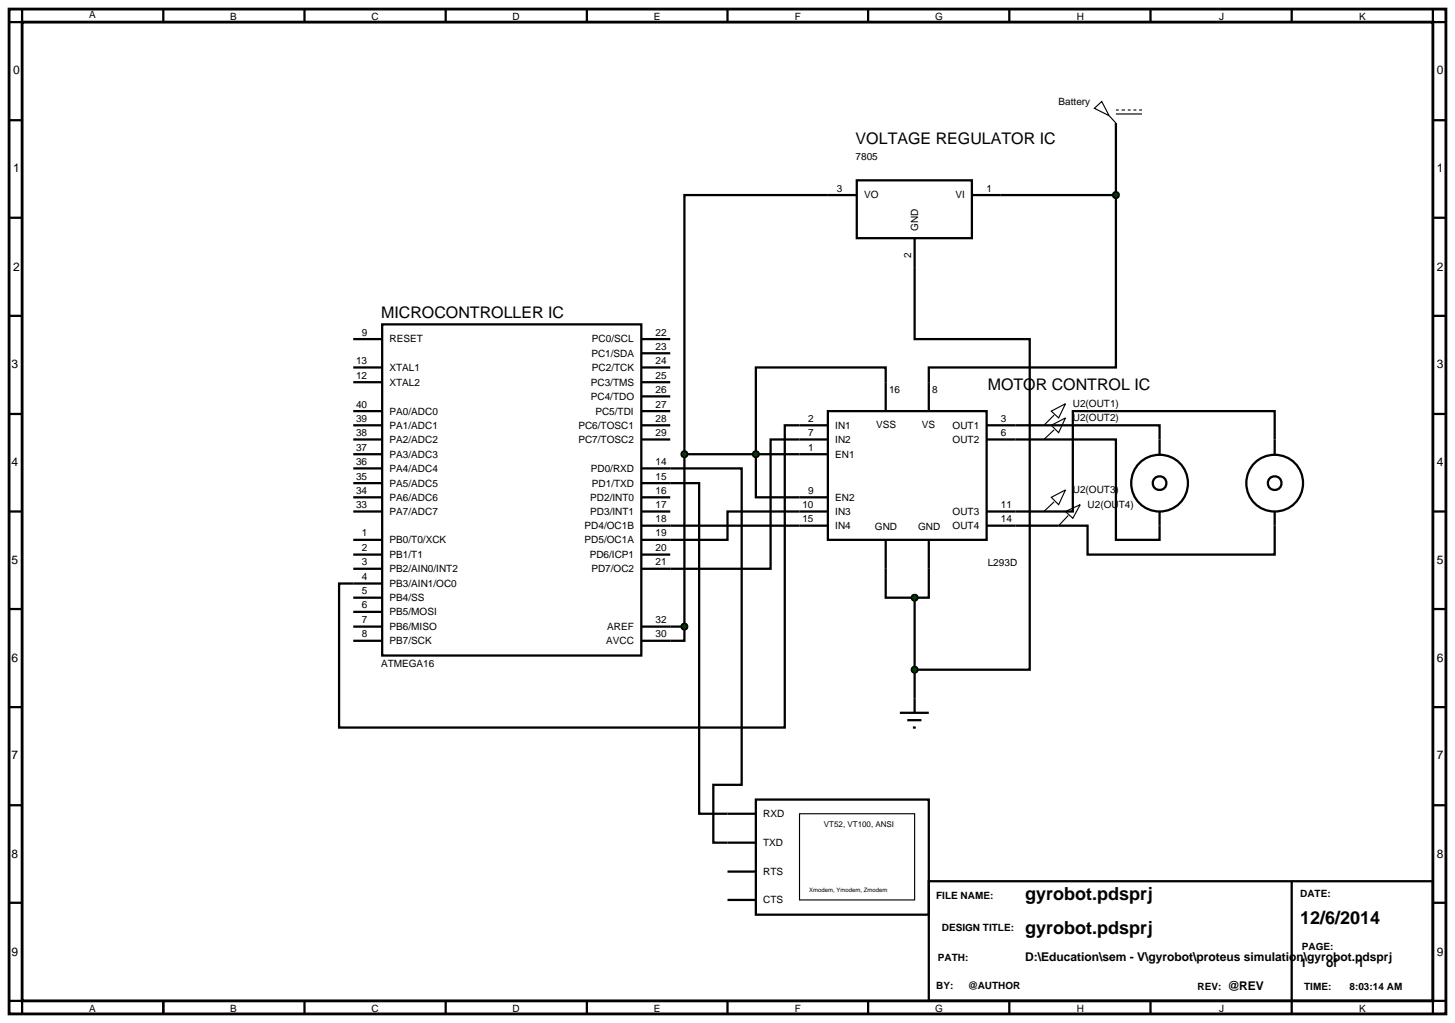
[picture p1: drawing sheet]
<svg xmlns="http://www.w3.org/2000/svg" width="257mm" height="180mm" viewBox="0 0 257 180" stroke-linecap="round" stroke-linejoin="round" font-family="sans-serif">
<path d="M1.6 1.6h253.4v177.2h-253.4zM3.9 3.9h248.8v172.6h-248.8z" fill="none" stroke="#000" stroke-width=".5"/>
<g fill="none" stroke="#000" stroke-width=".4">
<path d="M3.9 1.6v2.3h-2.3M28.8 1.6v2.3M53.7 1.6v2.3M78.6 1.6v2.3M103.5 1.6v2.3M128.3 1.6v2.3M153.1 1.6v2.3M178 1.6v2.3M202.9 1.6v2.3M227.8 1.6v2.3M252.7 1.6v2.3h2.3M1.6 21.2h2.3"/>
<path d="M1.6 38.4h2.3M146 34.4h-25.3v45.7M176.5 34.4h20.3M196.8 34.4v30.4h-33v7.7M196.8 21.7v12.7M252.7 21.2h2.3M252.7 38.4h2.3M1.6 55.7h2.3M62.3 59.8h5.1M67.4 57.2h45.7v58.4h-45.7zM113.1 59.8h5.1M161.3 47.1v12.7h20.3v58.3h-20.3"/>
<path d="M252.7 55.7h2.3M1.6 73h2.3M62.3 75h5.1M62.3 77.5h5.1M62.3 67.4h5.1M62.3 64.8h5.1M62.3 72.5h5.1M113.1 75h5.1M113.1 77.5h5.1M113.1 67.4h5.1M113.1 64.8h5.1M113.1 62.3h5.1"/>
<path d="M113.1 69.9h5.1M113.1 72.5h5.1M146 72.5h28v22.7h-28zM146 75h-7.6v53.3h-78.6v-25.4h7.6M146 77.5h-10.1v22.8h-22.8M156.2 72.5v-7.7h-22.9v22.9h12.7M174 75h30.5v5.1M174 77.5h22.8v17.7h7.7v-5M252.7 73h2.3M1.6 90.2h2.3M62.3 90.2h5.1M62.3 80.1h5.1"/>
<path d="M62.3 95.2h5.1M62.3 97.8h5.1M62.3 82.6h5.1M62.3 85.2h5.1M62.3 87.7h5.1M113.1 85.2h10.2v58.3h5M113.1 82.6h17.7v55.8h-5v10.2h2.5M113.1 90.2h5.1M113.1 92.7h32.9M113.1 97.8h5.1M113.1 87.7h5.1M120.7 80.1h25.3"/>
<path d="M120.7 80.1v30.4M146 90.2h-17.7v5h-15.2M156.2 95.2v10.2h5.1M163.8 95.2v10.2h-2.5M224.8 80.1v-7.6h-35.6v17.7h-15.2M224.8 90.2v7.6h-33v-5.1h-17.8M252.7 90.2h2.3M1.6 107.4h2.3M62.3 110.5h5.1M62.3 100.3h5.1M62.3 105.4h5.1M62.3 107.9h5.1"/>
<path d="M62.3 113h5.1M113.1 110.5h7.6M120.7 110.5v2.5h-7.6M161.3 105.4v20.3M252.7 107.4h2.3M1.6 124.7h2.3M158.7 125.7h5.1M160 127h2.5M161 128.3h.5M252.7 124.7h2.3M1.6 142h2.3M1.6 159.2h2.3"/>
<path d="M163.8 155.4h88.9v21.1h-88.9zM227.8 155.4v23.4M252.7 142h2.3M252.7 159.2h2.3M1.6 176.5h2.3v2.3M28.8 176.5v2.3M53.7 176.5v2.3M78.6 176.5v2.3M103.5 176.5v2.3M128.3 176.5v2.3M153.1 176.5v2.3M178 176.5v2.3"/>
<path d="M202.9 176.5v2.3M255 176.5h-2.3v2.3"/>
<circle cx="204.5" cy="85.2" r="5"/>
<circle cx="204.5" cy="85.2" r="1.21"/>
<circle cx="224.8" cy="85.2" r="5"/>
<circle cx="224.8" cy="85.2" r="1.21"/>
</g>
<g fill="#004000" stroke="#000" stroke-width=".4">
<path d="M161 105l.3-.1-.5 .5zM161.3 104.9l.3 .1 .2 .4zM161.3 105.9l.5-.5-.2 .4zM160.8 105.4l.5 .5-.3-.1z"/>
<path d="M133 79.7l.3-.1-.5 .5zM133.3 79.6l.3 .1 .2 .4zM133.3 80.6l.5-.5-.2 .4zM132.8 80.1l.5 .5-.4-.2z"/>
<path d="M120.3 110.2l.4-.2-.5 .5zM120.7 110l.3 .1 .2 .4zM121.2 110.5l-.1 .3-.4 .2zM120.2 110.5l.5 .5-.3-.1z"/>
</g>
<g fill="#004000">
<path d="M161.3 104.9l.5 .5-.5 .5-.5-.5z"/>
<path d="M133.3 79.6l.5 .5-.5 .5-.5-.5z"/>
<path d="M120.2 110.5l.5-.5 .5 .5-.5 .5z"/>
</g>
<path d="M193 19.1l1.3-1.2 1.3 2.5zM196.8 19.4h.5M197.8 19.4h.6M198.9 19.4h.5M199.9 19.4h.5M200.9 19.4h.5M195.6 20.4l1.2 1.3M196.8 20.1h4.6" fill="none" stroke="#000" stroke-width=".2"/>
<path d="M146 34.4h5.1M151.1 31.8h20.3v10.2h-20.3zM171.4 34.4h5.1M161.3 42v5.1" fill="none" stroke="#000" stroke-width=".4"/>
<g fill="#004000" stroke="#000" stroke-width=".4">
<path d="M196.5 34l.3-.1-.5 .5zM196.8 33.9l.4 .2 .1 .3zM196.8 34.9l.5-.5-.2 .4zM196.3 34.4l.5 .5-.4-.2z"/>
<path d="M120.3 79.8l.4-.2-.5 .5zM120.7 79.6l.4 .2 .1 .3zM121.2 80.1l-.1 .3-.4 .2zM120.2 80.1l.5 .5-.3-.1z"/>
<path d="M161 117.7l.3-.1-.5 .5zM161.3 117.6l.3 .1 .2 .4zM161.3 118.6l.5-.5-.2 .4zM160.8 118.1l.5 .5-.3-.1z"/>
</g>
<g fill="#004000">
<path d="M196.8 33.9l.5 .5-.5 .5-.5-.5z"/>
<path d="M120.2 80.1l.5-.5 .5 .5-.5 .5z"/>
<path d="M161.3 117.6l.5 .5-.5 .5-.5-.5z"/>
</g>
<path d="M185.4 72.5l2.5-1.3-1.2 2.5zM185.4 75l2.5-1.3-1.2 2.6zM185.9 73.2l-1.8 1.8M185.9 75.8l-1.8 1.7M185.4 87.7l2.5-1.3-1.2 2.6zM185.9 88.5l-1.8 1.7M187.9 90.2l2.6-1.2-1.3 2.4zM188.4 90.9l-1.7 1.8M141 143.5h20.3v15.2h-20.3z" fill="none" stroke="#000" stroke-width=".2"/>
<path d="M128.3 143.5h5M128.3 153.7h5M128.3 148.6h5M128.3 158.7h5M133.3 141h30.5v20.3h-30.5z" fill="none" stroke="#000" stroke-width=".4"/>
<g font-size="3.2">
<text x="180.8" y="158.8">gyrobot.pdsprj</text>
<text x="180.8" y="164.7">gyrobot.pdsprj</text>
<text x="229.3" y="162.9">12/6/2014</text>
</g>
<g font-size="2.8">
<text x="150.9" y="25.5">VOLTAGE REGULATOR IC</text>
<text x="67.2" y="56.1">MICROCONTROLLER IC</text>
<text x="174.2" y="68.8">MOTOR CONTROL IC</text>
</g>
<g font-size="2.1">
<text x="2.3" y="13.1">0</text>
<text x="253.4" y="13.1">0</text>
<text x="2.3" y="30.4">1</text>
<text x="253.4" y="30.4">1</text>
<text x="2.3" y="47.7">2</text>
<text x="253.4" y="47.7">2</text>
<text x="2" y="64.9">3</text>
<text x="253.4" y="64.9">3</text>
<text x="2" y="82.2">4</text>
<text x="253.4" y="82.2">4</text>
<text x="2" y="99.4">5</text>
<text x="253.4" y="99.4">5</text>
<text x="2" y="116.7">6</text>
<text x="253.4" y="116.7">6</text>
<text x="2" y="133.9">7</text>
<text x="253.4" y="133.9">7</text>
<text x="2" y="151.2">8</text>
<text x="253.4" y="151.2">8</text>
<text x="2" y="168.5">9</text>
<text x="180.8" y="169.5">D:\Education\sem - V\gyrobot\proteus simulation\gyrobot.pdsprj</text>
<text x="229.3" y="170.5">1</text>
<text x="233.9" y="170.5">of</text>
<text x="239.4" y="170.5">1</text>
<text x="253.4" y="168.5">9</text>
<text x="216.5" y="174.6">@REV</text>
</g>
<g font-size="1.8">
<text x="15.7" y="3.2">A</text>
<text x="40.6" y="3.5">B</text>
<text x="65.5" y="3.5">C</text>
<text x="90.4" y="3.5">D</text>
<text x="115.3" y="3.5">E</text>
<text x="140.2" y="3.5">F</text>
<text x="164.9" y="3.5">G</text>
<text x="189.9" y="3.5">H</text>
<text x="215" y="3.5">J</text>
<text x="239.7" y="3.5">K</text>
<text x="186.7" y="18.5">Battery</text>
<text x="150.9" y="28.3">7805</text>
<text x="147.6" y="33.8">3</text>
<text x="152.4" y="35">VO</text>
<text x="168.5" y="35">VI</text>
<text x="174" y="33.8">1</text>
<text x="161.9" y="40.7" transform="rotate(-90 161.9 40.7)">GND</text>
<text x="160.7" y="45.5" transform="rotate(-90 160.7 45.5)">2</text>
<text x="63.8" y="59.2">9</text>
<text x="115.6" y="59.2">22</text>
<text x="62.8" y="64.2">13</text>
<text x="68.7" y="60.4">RESET</text>
<text x="68.7" y="65.4">XTAL1</text>
<text x="104.3" y="62.9">PC1/SDA</text>
<text x="104.4" y="60.4">PC0/SCL</text>
<text x="104.4" y="65.4">PC2/TCK</text>
<text x="115.6" y="61.7">23</text>
<text x="115.6" y="64.2">24</text>
<text x="62.8" y="66.8">12</text>
<text x="62.8" y="71.9">40</text>
<text x="68.7" y="68">XTAL2</text>
<text x="104.2" y="68">PC3/TMS</text>
<text x="104.2" y="70.5">PC4/TDO</text>
<text x="115.6" y="66.8">25</text>
<text x="115.6" y="69.3">26</text>
<text x="115.6" y="71.9">27</text>
<text x="156.8" y="69.3">16</text>
<text x="164.4" y="69.3">8</text>
<text x="189.2" y="71.8">U2(OUT1)</text>
<text x="62.8" y="76.9">38</text>
<text x="62.8" y="74.4">39</text>
<text x="68.7" y="75.6">PA1/ADC1</text>
<text x="68.7" y="73.1">PA0/ADC0</text>
<text x="102" y="75.6">PC6/TOSC1</text>
<text x="105" y="73.1">PC5/TDI</text>
<text x="115.6" y="74.4">28</text>
<text x="115.6" y="76.9">29</text>
<text x="142.5" y="74.4">2</text>
<text x="142.5" y="76.9">7</text>
<text x="147.3" y="75.6">IN1</text>
<text x="154.5" y="75.5">VSS</text>
<text x="162.6" y="75.5">VS</text>
<text x="168" y="75.6">OUT1</text>
<text x="176.5" y="74.4">3</text>
<text x="176.5" y="76.9">6</text>
<text x="189.2" y="74.3">U2(OUT2)</text>
<text x="62.8" y="82">36</text>
<text x="62.8" y="79.5">37</text>
<text x="68.7" y="83.2">PA4/ADC4</text>
<text x="68.7" y="80.7">PA3/ADC3</text>
<text x="68.7" y="78.1">PA2/ADC2</text>
<text x="102" y="78.1">PC7/TOSC2</text>
<text x="104.2" y="83.2">PD0/RXD</text>
<text x="115.6" y="82">14</text>
<text x="142.5" y="79.5">1</text>
<text x="147.3" y="78.1">IN2</text>
<text x="147.3" y="80.7">EN1</text>
<text x="168" y="78.1">OUT2</text>
<text x="62.8" y="89.6">33</text>
<text x="62.8" y="87.1">34</text>
<text x="62.8" y="84.6">35</text>
<text x="68.7" y="88.3">PA6/ADC6</text>
<text x="68.7" y="85.8">PA5/ADC5</text>
<text x="104.1" y="88.3">PD2/INT0</text>
<text x="104.4" y="85.8">PD1/TXD</text>
<text x="115.6" y="84.6">15</text>
<text x="115.6" y="87.1">16</text>
<text x="115.6" y="89.6">17</text>
<text x="141.5" y="89.6">10</text>
<text x="142.5" y="87.1">9</text>
<text x="147.3" y="88.3">EN2</text>
<text x="176.5" y="89.6">11</text>
<text x="189.2" y="87">U2(OUT3)</text>
<text x="191.8" y="89.6">U2(OUT4)</text>
<text x="63.8" y="94.6">1</text>
<text x="68.7" y="95.8">PB0/T0/XCK</text>
<text x="68.7" y="90.8">PA7/ADC7</text>
<text x="103.1" y="93.3">PD4/OC1B</text>
<text x="103.1" y="95.8">PD5/OC1A</text>
<text x="104.1" y="90.8">PD3/INT1</text>
<text x="115.6" y="92.1">18</text>
<text x="115.6" y="94.6">19</text>
<text x="141.5" y="92.1">15</text>
<text x="147.3" y="90.8">IN3</text>
<text x="147.3" y="93.3">IN4</text>
<text x="154.3" y="93.4">GND</text>
<text x="161.9" y="93.4">GND</text>
<text x="168" y="90.8">OUT3</text>
<text x="168" y="93.3">OUT4</text>
<text x="176.5" y="92.1">14</text>
<text x="63.8" y="97.2">2</text>
<text x="63.8" y="99.7">3</text>
<text x="68.7" y="98.4">PB1/T1</text>
<text x="68.7" y="100.9">PB2/AIN0/INT2</text>
<text x="104" y="98.4">PD6/ICP1</text>
<text x="104.3" y="100.9">PD7/OC2</text>
<text x="115.6" y="97.2">20</text>
<text x="115.6" y="99.7">21</text>
<text x="174.2" y="99.8">L293D</text>
<text x="63.8" y="102.3">4</text>
<text x="63.8" y="104.8">5</text>
<text x="63.8" y="107.3">6</text>
<text x="68.7" y="103.5">PB3/AIN1/OC0</text>
<text x="68.7" y="106">PB4/SS</text>
<text x="63.8" y="109.9">7</text>
<text x="63.8" y="112.4">8</text>
<text x="68.7" y="108.5">PB5/MOSI</text>
<text x="68.7" y="111.1">PB6/MISO</text>
<text x="68.7" y="113.6">PB7/SCK</text>
<text x="106.9" y="113.6">AVCC</text>
<text x="107.1" y="111.1">AREF</text>
<text x="115.6" y="109.9">32</text>
<text x="115.6" y="112.4">30</text>
<text x="67.2" y="117.6">ATMEGA16</text>
<text x="134.6" y="144.1">RXD</text>
<text x="134.6" y="149.2">TXD</text>
<text x="134.6" y="154.3">RTS</text>
<text x="134.6" y="159.3">CTS</text>
<text x="165.1" y="158.6">FILE NAME:</text>
<text x="229.3" y="158.1">DATE:</text>
<text x="166.1" y="164.2">DESIGN TITLE:</text>
<text x="229.6" y="167.5">PAGE:</text>
<text x="165.4" y="169.5">PATH:</text>
<text x="15.7" y="178.4">A</text>
<text x="40.6" y="178.4">B</text>
<text x="65.5" y="178.4">C</text>
<text x="90.4" y="178.4">D</text>
<text x="115.3" y="178.4">E</text>
<text x="140.2" y="178.4">F</text>
<text x="164.9" y="178.4">G</text>
<text x="165.1" y="174.4">BY:</text>
<text x="170.7" y="174.4">@AUTHOR</text>
<text x="189.9" y="178.4">H</text>
<text x="211.2" y="174.6">REV:</text>
<text x="215" y="178.4">J</text>
<text x="230" y="174.6">TIME:</text>
<text x="238" y="174.6">8:03:14 AM</text>
<text x="239.7" y="178.4">K</text>
</g>
<text font-size="1.4" x="145.3" y="145.9">VT52, VT100, ANSI</text>
<text font-size="1.1" x="142.7" y="157.4">Xmodem, Ymodem, Zmodem</text>
</svg>
